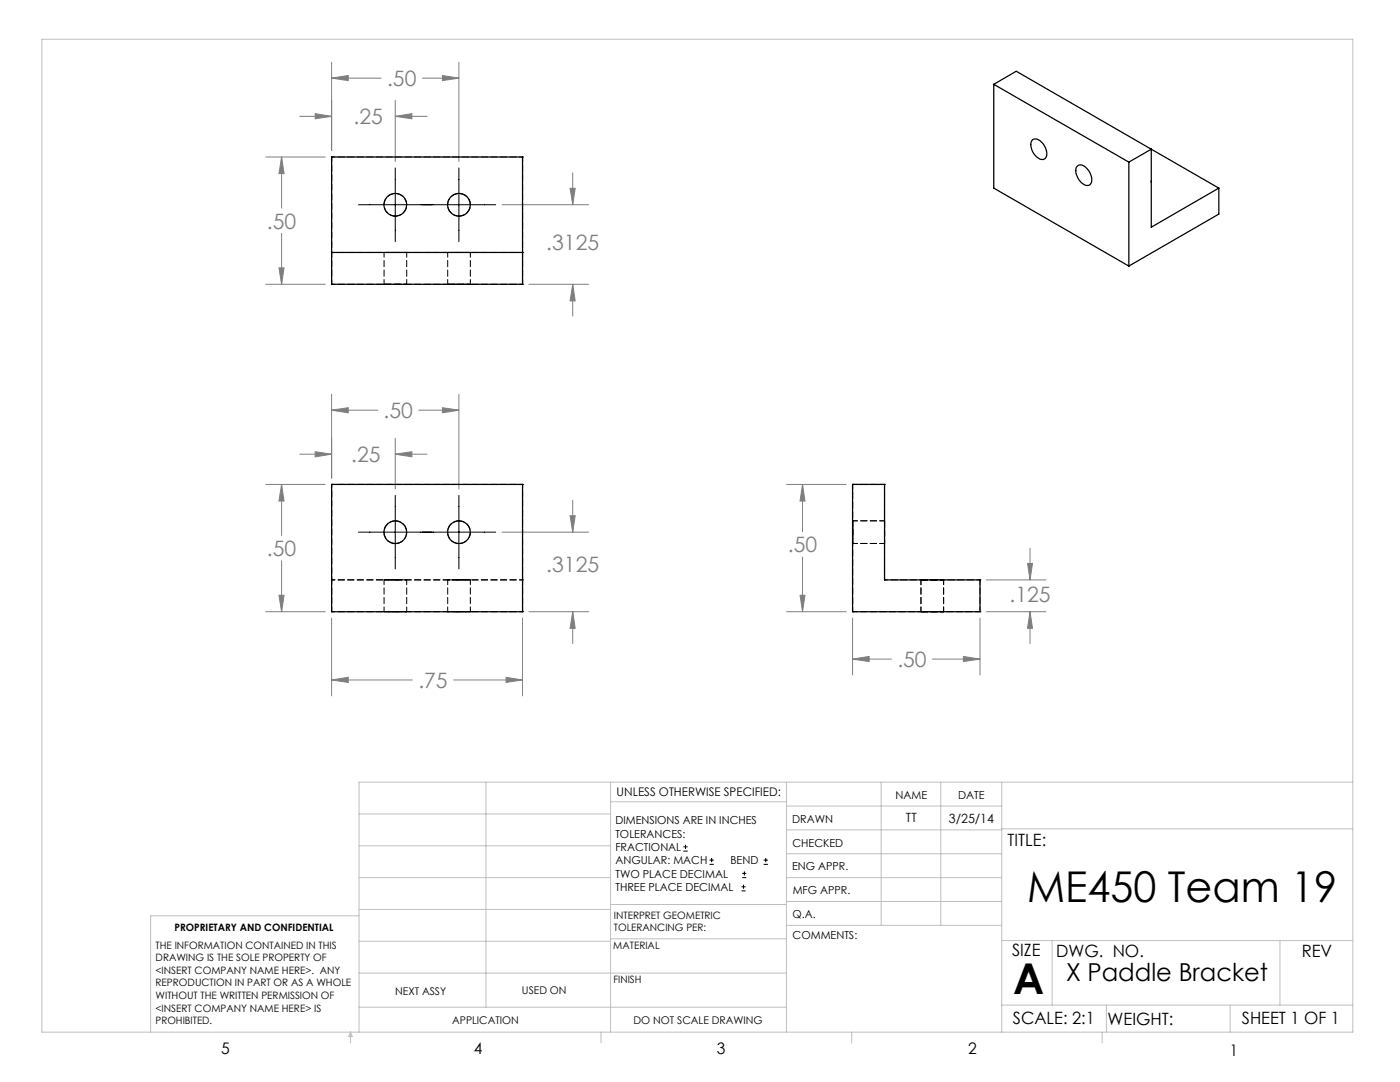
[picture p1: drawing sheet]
<svg xmlns="http://www.w3.org/2000/svg" width="279mm" height="216mm" viewBox="0 0 279 216" stroke-linecap="round" stroke-linejoin="round" font-family="sans-serif">
<g fill="none" stroke="#000" stroke-width=".2">
<path d="M78.9 33.5v14.7M91.6 33.5v14.7M71.5 40.9h27.4M78.9 98.8v14.7M91.6 98.8v14.7M71.5 106.2h27.4M136.4 169.8h.8M136.4 169h.8M136.8 168.6v.8M141.6 172.5h.9M141.6 171.6h.9M142 171.2v.8"/>
<path d="M148 177.8h.8M148 177h.8M148.1 175.1h.8M148.1 174.3h.8M148.4 176.5v.8M148.6 173.9v.8M152.4 172.5h.8M152.4 171.6h.8M152.8 171.2v.8"/>
</g>
<g fill="none" stroke="#808080" stroke-width=".2">
<path d="M66.2 15.6l3.3-.5v1zM66.2 12.4v17.7M66.2 15.6h9.9M84.3 15.6h7.3M88.3 15.1l3.3 .5-3.3 .5zM91.6 12.4v19.8M53 31.3h11.9M56.2 31.3l.5 3.3h-1zM56.2 31.3v10.2M59.8 23.2h6.4M62.9 22.7l3.3 .5-3.3 .5zM78.9 23.2l3.3-.5v1z"/>
<path d="M78.9 20v12.2M78.9 23.2h6.3M113.8 37.6h1l-.5 3.3zM114.3 34.5v6.4M53 56.7h11.9M55.7 53.4h1l-.5 3.3zM56.2 46.6v10.1M100.2 40.9h17.3M105.6 56.7h11.9M114.3 56.7l.5 3.3h-1zM114.3 56.7v6.4M66.2 78.7v16.7"/>
<path d="M91.6 78.7v18.9M53 96.7h11.9M56.2 96.7l.5 3.3h-1zM56.2 96.7v10.2M59.8 90.6h6.4M62.9 90.1l3.3 .5-3.3 .6zM66.2 81.8l3.3-.4v1zM66.2 81.8h9.2M78.9 90.6l3.3-.5v1.1zM78.9 87.5v10.1M78.9 90.6h6.3M83.6 81.8h8"/>
<path d="M88.3 81.4l3.3 .4-3.3 .6zM114.3 99.8v6.4M157 96.7h11.9M160.2 96.7l.5 3.3h-1zM160.2 96.7v9.4M55.7 118.8h1l-.5 3.3zM56.2 111.9v10.2M100.2 106.2h17.3M113.8 102.9h1l-.5 3.3zM159.7 118.8h1l-.5 3.3zM160.2 111.2v10.9M196.8 115.7h11.9"/>
<path d="M205.1 112.4h1l-.5 3.3zM205.6 109.4v6.3M53 122.1h11.9M66.2 135.7l3.3-.6v1.1zM66.2 123.3v15.6M66.2 135.7h16.1M90.5 135.7h13.8M101 135.1l3.3 .6-3.3 .5zM104.3 123.3v15.6M105.6 122.1h11.9M114.3 122.1l.5 3.3h-1zM114.3 122.1v6.3"/>
<path d="M157 122.1h11.9M170.1 131.5l3.4-.5v1zM170.1 123.3v11.4M170.1 131.5h7.8M186.1 131.5h9.5M192.3 131l3.3 .5-3.3 .5zM195.6 123.3v11.4M196.8 122.1h11.9M205.6 122.1l.5 3.3h-1zM205.6 122.1v6.3"/>
</g>
<g fill="none" stroke="#c0c0c0" stroke-width=".2">
<path d="M8.4 7.8h261.6v198.2h-261.6zM97 156.1v44.9M121.8 156.1v49.9M121.8 160h35.2M157 156.1v49.9M175.9 156.1v28.5M187.7 156.1v28.5M199.9 156.1v49.9M270 156.1h-198.4v49.9M71.6 175.1h50.2M71.6 168.8h50.2M71.6 162.4h50.2"/>
<path d="M157 170.4h42.9M157 165.6h42.9M157 160.8h42.9M157 175.1h42.9M157 179.9h42.9M199.9 165.4h70.1M71.6 194.2h85.4M71.6 187.8h50.2M71.6 181.5h50.2M71.6 182.7h-41.5v23.3M121.8 187.3h35.2M121.8 180.5h35.2"/>
<path d="M157 184.6h42.9M199.9 187.7h70.1M210 187.7v12.9M255.4 187.7v12.9M70 206v2.1M70 206l.3 .8h-.7zM71.6 201h85.4M119.9 206v2.1M170 206v2.1M199.9 200.6h70.1M220 206v2.1M220.8 200.6v5.4"/>
<path d="M245.5 200.6v5.4"/>
</g>
<path d="M101 135.1l3.3 .6-3.3 .5zM66.2 135.7l3.3-.6v1.1zM56.2 96.7l.5 3.3h-1zM55.7 118.8h1l-.5 3.3zM62.9 90.1l3.3 .5-3.3 .6zM78.9 90.6l3.3-.5v1.1zM66.2 81.8l3.3-.4v1zM88.3 81.4l3.3 .4-3.3 .6zM114.3 122.1l.5 3.3h-1zM113.8 102.9h1l-.5 3.3zM160.2 96.7l.5 3.3h-1zM159.7 118.8h1l-.5 3.3zM170.1 131.5l3.4-.5v1zM192.3 131l3.3 .5-3.3 .5zM205.6 122.1l.5 3.3h-1zM205.1 112.4h1l-.5 3.3zM56.2 31.3l.5 3.3h-1zM55.7 53.4h1l-.5 3.3zM114.3 56.7l.5 3.3h-1zM113.8 37.6h1l-.5 3.3zM62.9 22.7l3.3 .5-3.3 .5zM78.9 23.2l3.3-.5v1zM66.2 15.6l3.3-.5v1zM88.3 15.1l3.3 .5-3.3 .5z" fill="#808080"/>
<g fill="none" stroke="#000" stroke-width=".25">
<path d="M198.3 16.8l4.5-2.6 27 15.6M198.3 16.8l27 15.5M198.3 16.8v20.7l27 15.6M66.2 31.3h38.1v25.4h-38.1zM206 27.9a1.41 1.41 0 0 1 2.1 .7 2.47 2.47 0 0 1 .4 3.1 1.76 1.76 0 0 1-2.2-1 2.47 2.47 0 0 1-.3-2.8zM215 33.1a1.3 1.3 0 0 1 1.9 .4 2.77 2.77 0 0 1 .7 3.2 1.23 1.23 0 0 1-1.8-.2 2.94 2.94 0 0 1-.9-3.3zM225.3 32.3v20.8M229.8 36.1v.3M229.8 29.8l-4.5 2.5M229.8 29.8v15.5l13.4-7.8M229.8 29.8l13.4 7.7M243.2 37.5v5.2l-17.9 10.4"/>
<path d="M66.2 50.4h38.1M66.2 96.7h38.1v25.4h-38.1zM170.1 96.7h6.4v19h19.1v6.4h-25.5z"/>
<circle cx="78.9" cy="40.9" r="2.26"/>
<circle cx="91.6" cy="40.9" r="2.26"/>
<circle cx="78.9" cy="106.2" r="2.26"/>
<circle cx="91.6" cy="106.2" r="2.26"/>
</g>
<g fill="none" stroke="#000" stroke-width=".2" stroke-dasharray="1.3 .6">
<path d="M66.2 31.3h.1M104.3 31.3h.1M66.2 50.4h.1M66.2 56.7h.1M104.3 50.4h.1M104.3 56.7h.1M66.2 96.7h.1M104.3 96.7h.1M170.2 96.7h.1M176.5 96.7h.1M66.2 115.7h.1M104.3 115.7h.1"/>
<path d="M176.5 115.7h.1M195.6 115.7h.1M66.2 122.1h.1M104.3 122.1h.1M170.2 122.1h.1M195.6 122.1h.1"/>
</g>
<path d="M104.3 31.3h-38.1M104.3 50.4h-38.1M104.3 56.7h-38.1M104.3 96.7h-38.1M66.2 115.7v-19M104.3 115.7v-19M104.3 115.7h-38.1M176.5 115.7v-19M195.6 115.7h-19.1M104.3 122.1h-38.1" fill="none" stroke="#000" stroke-width=".2" stroke-dasharray="1.3 .6" stroke-dashoffset=".6"/>
<path d="M78.9 43.1a2.26 2.26 0 0 0 2-3.3 2.26 2.26 0 0 0-3.8-.2 2.26 2.26 0 0 0 1.5 3.5h.3M91.6 43.1a2.26 2.26 0 0 0 2-3.3 2.26 2.26 0 0 0-3.8-.2 2.26 2.26 0 0 0 1.5 3.5h.3M78.9 103.9a2.26 2.26 0 0 1 2 3.3 2.26 2.26 0 0 1-3.8 .3 2.26 2.26 0 0 1 1.5-3.6h.3M91.6 103.9a2.26 2.26 0 0 1 2 3.3 2.26 2.26 0 0 1-3.8 .3 2.26 2.26 0 0 1 1.5-3.6h.3" fill="none" stroke="#000" stroke-width=".2" stroke-dasharray="1.3 .6" stroke-dashoffset=".2"/>
<path d="M76.6 56.7h4.6h-4.6M78.9 50.4h2.3h-4.6h2.3M89.3 56.7h4.6h-4.6M91.6 50.4h2.3h-4.6h2.3M78.9 115.7h2.3h-4.6h2.3M91.6 115.7h2.3h-4.6h2.3M170.2 106.2v-2.3v4.5v-2.2M176.5 103.9v4.5v-4.5M183.8 115.7h4.5h-4.5M78.9 122.1h2.3h-4.6h2.3M91.6 122.1h2.3h-4.6h2.3M183.8 122.1h4.5h-4.5" fill="none" stroke="#000" stroke-width=".2" stroke-dasharray="1.3 .6" stroke-dashoffset="-.1"/>
<g fill="none" stroke="#000" stroke-width=".2" stroke-dasharray="1.3 .6" stroke-dashoffset=".3">
<path d="M66.2 56.7v-25.4M76.6 50.4v6.3M81.2 56.7v-6.3M89.3 50.4v6.3M93.9 56.7v-6.3M104.3 56.7v-25.4M170.2 96.7v25.4M176.5 96.7h-6.3M76.6 115.7v6.4M89.3 115.7v6.4M170.2 108.4h6.3M176.5 103.9h-6.3"/>
<path d="M183.8 115.7v6.4M66.2 122.1v-6.4M81.2 122.1v-6.4M93.9 122.1v-6.4M104.3 122.1v-6.4M170.2 122.1h25.4M188.3 122.1v-6.4M195.6 122.1v-6.4"/>
</g>
<g font-size="8.5">
<text x="205" y="179.9">ME450 Team 19</text>
<text x="202.2" y="198.3">A</text>
</g>
<text font-size="4.9" x="212.7" y="195.7">X Paddle Bracket</text>
<g font-size="4.2" fill="#808080">
<text x="77.3" y="17.2">.50</text>
<text x="70.6" y="24.8">.25</text>
<text x="53.3" y="45.6">.50</text>
<text x="109" y="50">.3125</text>
<text x="76.6" y="83.4">.50</text>
<text x="70.1" y="92.2">.25</text>
<text x="53.3" y="111">.50</text>
<text x="157.2" y="110.2">.50</text>
<text x="109" y="114.2">.3125</text>
<text x="201.5" y="120.2">.125</text>
<text x="83.5" y="137.2">.75</text>
<text x="179.1" y="133.1">.50</text>
</g>
<g font-size="3.4">
<text x="201.1" y="168.8">TITLE:</text>
<text x="202" y="190.8">SIZE</text>
<text x="210.8" y="190.9">DWG. NO.</text>
<text x="259.8" y="191">REV</text>
<text x="202.1" y="204.4">SCALE: 2:1</text>
<text x="221" y="204.5">WEIGHT:</text>
<text x="247.8" y="204.4">SHEET 1 OF 1</text>
</g>
<g font-size="3.2">
<text x="44.2" y="210.4">5</text>
<text x="94.6" y="210.3">4</text>
<text x="143.1" y="210.4">3</text>
<text x="193.2" y="210.3">2</text>
<text x="245.4" y="210.6">1</text>
</g>
<g font-size="2.5">
<text x="180.8" y="164.1">TT</text>
<text x="189.4" y="164.2">3/25/14</text>
</g>
<text font-size="2.4" x="123.1" y="158.9">UNLESS OTHERWISE SPECIFIED:</text>
<g font-size="2.2">
<text x="178.7" y="159.4">NAME</text>
<text x="191.2" y="159.4">DATE</text>
<text x="122.8" y="164.5">DIMENSIONS ARE IN INCHES</text>
<text x="122.8" y="167.1">TOLERANCES:</text>
<text x="158.1" y="164.2">DRAWN</text>
<text x="122.8" y="169.8">FRACTIONAL</text>
<text x="122.8" y="172.5">ANGULAR: MACH</text>
<text x="145.8" y="172.5">BEND</text>
<text x="158.1" y="173.7">ENG APPR.</text>
<text x="158.2" y="169.1">CHECKED</text>
<text x="122.8" y="175.1">TWO PLACE DECIMAL</text>
<text x="122.8" y="177.8">THREE PLACE DECIMAL</text>
<text x="158.2" y="178.4">MFG APPR.</text>
<text x="158.2" y="183.2">Q.A.</text>
<text x="158.2" y="187.4">COMMENTS:</text>
</g>
<g font-size="2.1">
<text x="78.8" y="198.5">NEXT ASSY</text>
<text x="104.2" y="198.4">USED ON</text>
<text x="90.2" y="204.3">APPLICATION</text>
<text x="126.4" y="204.3">DO NOT SCALE DRAWING</text>
</g>
<g font-size="2">
<text x="34.8" y="185.7">PROPRIETARY AND CONFIDENTIAL</text>
<text x="122.5" y="183.3">INTERPRET GEOMETRIC</text>
<text x="122.5" y="185.9">TOLERANCING PER:</text>
<text x="31.1" y="189.3">THE INFORMATION CONTAINED IN THIS</text>
<text x="31.1" y="191.8">DRAWING IS THE SOLE PROPERTY OF</text>
<text x="122.4" y="189.4">MATERIAL</text>
<text x="31.1" y="194.3">&lt;INSERT COMPANY NAME HERE&gt;. ANY</text>
<text x="31.1" y="196.8">REPRODUCTION IN PART OR AS A WHOLE</text>
<text x="122.4" y="196.2">FINISH</text>
<text x="31.1" y="199.4">WITHOUT THE WRITTEN PERMISSION OF</text>
<text x="31.1" y="201.9">&lt;INSERT COMPANY NAME HERE&gt; IS</text>
<text x="31.1" y="204.4">PROHIBITED.</text>
</g>
</svg>
